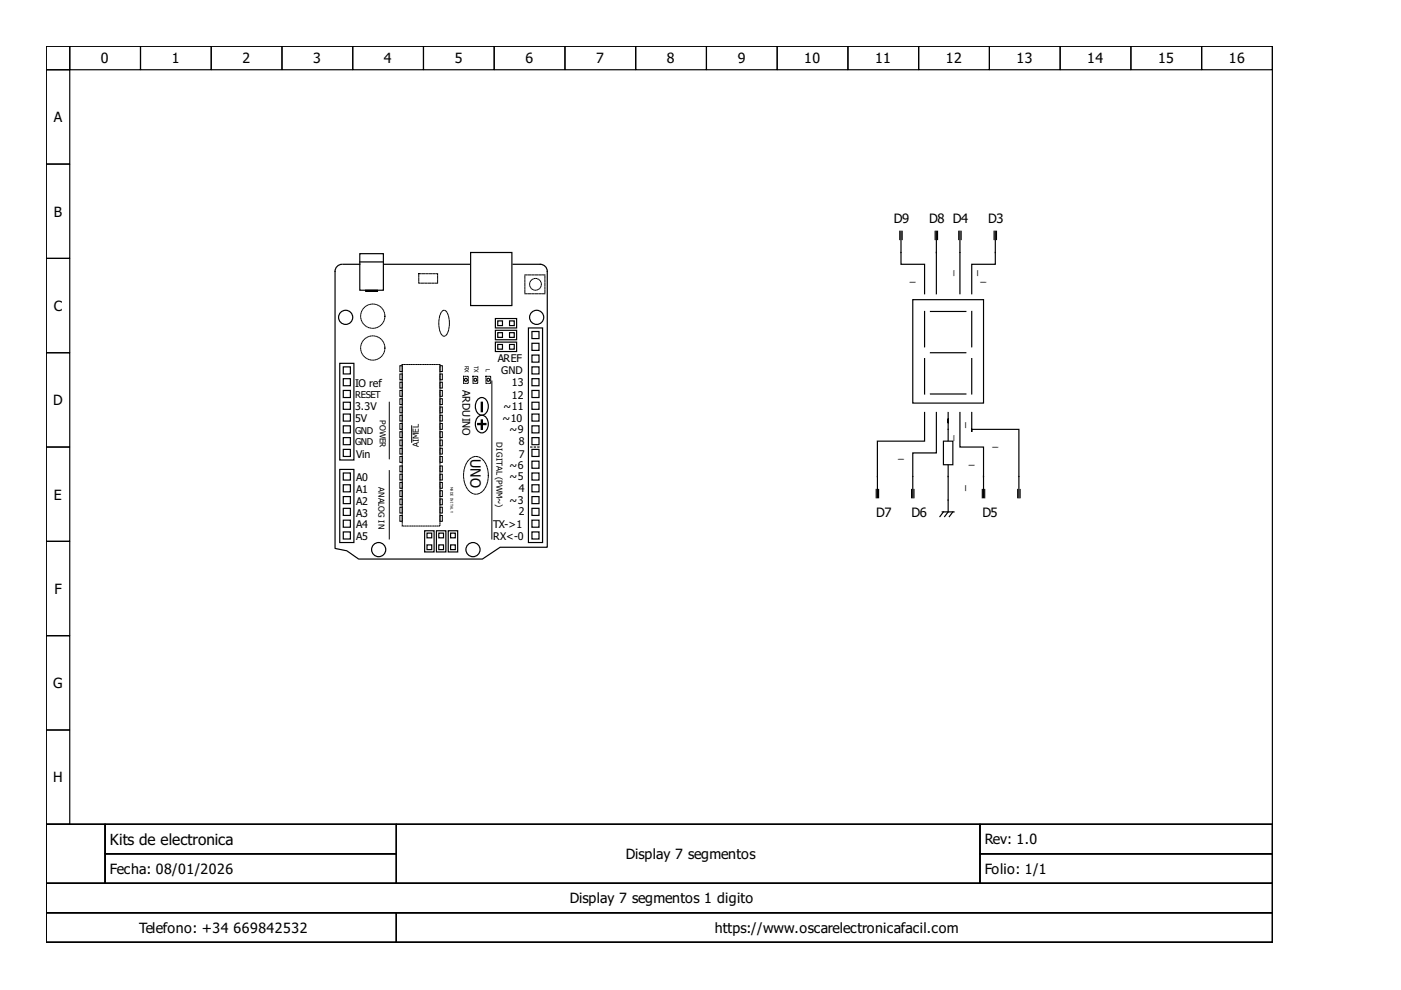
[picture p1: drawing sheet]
<svg xmlns="http://www.w3.org/2000/svg" width="297mm" height="210mm" viewBox="0 0 297 210" stroke-linecap="round" stroke-linejoin="round" font-family="sans-serif">
<g fill="none" stroke="#000" stroke-width=".25">
<path d="M9.8 9.8h260v165h-260zM9.8 9.8h5v5h-5zM9.8 14.8h5v20h-5zM14.8 9.8h15v5h-15zM29.8 9.8h15v5h-15zM44.8 9.8h15v5h-15zM59.8 9.8h15v5h-15zM74.8 9.8h15v5h-15zM89.8 9.8h15v5h-15zM104.8 9.8h15v5h-15zM119.8 9.8h15v5h-15zM134.8 9.8h15v5h-15z"/>
<path d="M149.8 9.8h15v5h-15zM164.8 9.8h15v5h-15zM179.8 9.8h15v5h-15zM194.8 9.8h15v5h-15zM209.8 9.8h15v5h-15zM224.8 9.8h15v5h-15zM239.8 9.8h15v5h-15zM254.8 9.8h15v5h-15zM9.8 34.8h5v20h-5zM9.8 54.8h5v20h-5zM72.5 56a1.5 1.5 0 0 0-1.5 1.5v58.8l2.5 .5 2.5 1.7h26.3l3.7-2.5h10v-58.5a1.5 1.5 0 0 0-1.5-1.5h-5.7M72.8 56h3.5"/>
<path d="M76.3 53.8h5v7.7h-5zM76.3 55.5h5M81.5 56h18M99.8 53.5h8.7v11.3h-8.7zM9.8 74.8h5v20h-5zM72 77h3v20.5h-3zM72.8 77.8h1.5v1.5h-1.5zM77.5 61.5h2.5v.3h-2.5zM105 70h4.5v2h-4.5zM105 67.5h4.5v2h-4.5zM105 72.5h4.5v2h-4.5zM105.5 70.5h1v1h-1z"/>
<path d="M105.5 73h1v1h-1zM105.5 68h1v1h-1zM108 68h1v1h-1zM108 70.5h1v1h-1zM108 73h1v1h-1zM112 69.5h3v45.5h-3zM112.8 72.8h1.5v1.5h-1.5zM112.8 75.3h1.5v1.5h-1.5zM112.8 70.3h1.5v1.5h-1.5zM112.8 77.8h1.5v1.5h-1.5zM193.5 63.5h15v22h-15zM196 66v7.5"/>
<path d="M196 76v7.5M197.3 66h7.5M197.3 74.8h7.5M206 66v7.5M206 76v7.5M9.8 94.8h5v20h-5zM72 99.5h3v15.5h-3zM72.8 85.3h1.5v1.5h-1.5zM72.8 82.8h1.5v1.5h-1.5zM72.8 87.8h1.5v1.5h-1.5zM72.8 80.3h1.5v1.5h-1.5zM72.8 92.8h1.5v1.5h-1.5z"/>
<path d="M72.8 95.3h1.5v1.5h-1.5zM72.8 90.3h1.5v1.5h-1.5zM101.3 89.8h1.7v.2h-1.7zM101.5 88.3a1.29 1.29 0 0 1 1.3-.1 1.29 1.29 0 0 1 .7 1.2 1.66 1.66 0 0 1-1.7 2.3 2.16 2.16 0 0 1-.3-3.4zM101.5 84.5a1.29 1.29 0 0 1 1.3 0 1.29 1.29 0 0 1 .7 1.2 1.66 1.66 0 0 1-1.7 2.3 2.16 2.16 0 0 1-.3-3.5zM102 89h.3v2h-.3zM102 85.3h.3v2h-.3zM112.8 97.8h1.5v1.5h-1.5zM112.8 95.3h1.5v1.5h-1.5zM112.8 92.8h1.5v1.5h-1.5zM112.8 87.8h1.5v1.5h-1.5zM112.8 90.3h1.5v1.5h-1.5z"/>
<path d="M112.8 80.3h1.5v1.5h-1.5zM112.8 85.3h1.5v1.5h-1.5zM112.8 82.8h1.5v1.5h-1.5zM197.3 83.5h7.5M201 91v10M9.8 114.8h5v20h-5zM72.8 102.8h1.5v1.5h-1.5zM72.8 107.8h1.5v1.5h-1.5zM72.8 110.3h1.5v1.5h-1.5zM72.8 105.3h1.5v1.5h-1.5zM72.8 100.3h1.5v1.5h-1.5zM72.8 112.8h1.5v1.5h-1.5z"/>
<path d="M90 112.5h2v4.5h-2zM90.5 115.5h1v1h-1zM90.5 113h1v1h-1zM92.5 112.5h2v4.5h-2zM93 115.5h1v1h-1zM93 113h1v1h-1zM95 112.5h2v4.5h-2zM95.5 113h1v1h-1zM95.5 115.5h1v1h-1zM112.8 102.8h1.5v1.5h-1.5zM112.8 105.3h1.5v1.5h-1.5zM112.8 100.3h1.5v1.5h-1.5z"/>
<path d="M112.8 110.3h1.5v1.5h-1.5zM112.8 112.8h1.5v1.5h-1.5zM112.8 107.8h1.5v1.5h-1.5zM9.8 134.8h5v20h-5zM9.8 154.8h5v20h-5zM9.8 174.8h260v25h-260zM9.8 174.8h12.5v12.5h-12.5zM22.3 174.8h61.7v6.2h-61.7zM84 174.8h123.8v12.5h-123.8zM207.8 174.8h62v6.2h-62zM9.8 187.3h260v6.2h-260zM9.8 193.5h74.2v6.3h-74.2z"/>
<path d="M22.3 181h61.7v6.3h-61.7zM84 193.5h185.8v6.3h-185.8zM207.8 181h62v6.3h-62z"/>
<circle cx="73.3" cy="67.3" r="1.5"/>
<circle cx="113.8" cy="67.3" r="1.5"/>
<circle cx="98.8" cy="80.5" r=".31"/>
<circle cx="100.8" cy="80.5" r=".31"/>
<circle cx="103.5" cy="80.5" r=".31"/>
<circle cx="80.3" cy="116.5" r="1.5"/>
<circle cx="100.3" cy="116.5" r="1.5"/>
</g>
<g fill="none" stroke="#000" stroke-width=".21">
<path d="M84.8 79.3h.5v1.2h-.5zM84.8 77.5h.5v1.3h-.5zM93.3 79.3h.5v1.2h-.5zM93.3 77.5h.5v1.3h-.5zM82.5 85.3v12M82.5 99.8v14.5M84.8 95h.5v1.3h-.5zM84.8 86.3h.5v1.2h-.5zM84.8 98.8h.5v1.2h-.5zM84.8 84.5h.5v1.3h-.5zM84.8 89.8h.5v1.2h-.5zM84.8 81h.5v1.3h-.5z"/>
<path d="M84.8 96.8h.5v1.2h-.5zM84.8 91.5h.5v1.3h-.5zM84.8 88h.5v1.3h-.5zM84.8 93.3h.5v1.2h-.5zM84.8 82.8h.5v1.2h-.5zM87.3 90.3v3.5M93.3 84.5h.5v1.3h-.5zM93.3 95h.5v1.3h-.5zM93.3 86.3h.5v1.2h-.5zM93.3 89.8h.5v1.2h-.5zM93.3 98.8h.5v1.2h-.5zM93.3 81h.5v1.3h-.5z"/>
<path d="M93.3 96.8h.5v1.2h-.5zM93.3 91.5h.5v1.3h-.5zM93.3 88h.5v1.3h-.5zM93.3 93.3h.5v1.2h-.5zM93.3 82.8h.5v1.2h-.5zM104.3 80.8v33.5M84.8 100.5h.5v1.3h-.5zM84.8 107.5h.5v1.3h-.5zM84.8 105.8h.5v1.2h-.5zM84.8 102.3h.5v1.2h-.5zM84.8 109.3h.5v1.2h-.5zM84.8 104h.5v1.3h-.5z"/>
<path d="M93.3 100.5h.5v1.3h-.5zM93.3 105.8h.5v1.2h-.5zM93.3 107.5h.5v1.3h-.5zM93.3 102.3h.5v1.2h-.5zM93.3 109.3h.5v1.2h-.5zM93.3 104h.5v1.3h-.5z"/>
</g>
<g fill="none" stroke="#000" stroke-width=".21" stroke-dasharray=".1 .2">
<path d="M85.3 77.3h8v34.2h-8zM98.3 79.8h1v1.5h-1zM100.3 79.8h1v1.5h-1zM103 79.8h1v1.5h-1z"/>
<circle cx="79" cy="73.8" r="2.57"/>
<circle cx="79" cy="67" r="2.57"/>
<circle cx="113.5" cy="60.3" r="1.25"/>
</g>
<path d="M112.5 94.8h2" fill="none" stroke="#000" stroke-width=".25" stroke-dasharray=".2 .5"/>
<path d="M88.8 58h4v2h-4zM111.3 58.3h4.2v4h-4.2zM93.9 65.9l.3-.1a2.59 2.59 0 0 1 1.1 2.7 2.59 2.59 0 0 1-1.1 2.8 2.59 2.59 0 0 1-1.2-2.8 3.8 3.8 0 0 1 .9-2.6zM99.4 97.5a2.15 2.15 0 0 1 3.7 1 5.2 5.2 0 0 1-1.2 6 2.17 2.17 0 0 1-3.2-1.5 5.4 5.4 0 0 1 .7-5.5z" fill="none" stroke="#000" stroke-width=".21" stroke-dasharray=".5 .2"/>
<path d="M200 93.5h2v5h-2z" fill-rule="evenodd" fill="#fff" stroke="#000" stroke-width=".25"/>
<g fill="none" stroke="#000" stroke-width=".25">
<path d="M190.8 49v1.8M191 49v7h5v6.3M191.3 49v1.8M198.3 49v1.8M198.5 49v13.3M198.8 49v1.8M203.3 49v1.8M203.5 49v13.3M203.8 49v1.8M210.8 49v1.8M211 49v7h-5v6.3M211.3 49v1.8"/>
<path d="M196 87.5v6h-10v12M198.5 87.5v8.5h-5v9.5M201 87.5v3.5M203.5 87.5v7.3h5v10.7M206 87.5v4.1v-.6h10v14.5M185.8 103.8v1.7M186.3 103.8v1.7M193.3 103.8v1.7M193.8 103.8v1.7M199.8 108.5h2.5M200 108.5l-.7 1M201 101v7.5l-.7 1"/>
<path d="M202 108.5l-.7 1M208.3 103.8v1.7M208.8 103.8v1.7M215.8 103.8v1.7M216.3 103.8v1.7"/>
</g>
<text font-size="3.2" x="23.3" y="179.2">Kits de electronica</text>
<g font-size="3">
<text x="21.4" y="13.4">0</text>
<text x="36.4" y="13.4">1</text>
<text x="51.4" y="13.4">2</text>
<text x="66.4" y="13.4">3</text>
<text x="81.4" y="13.4">4</text>
<text x="96.4" y="13.4">5</text>
<text x="111.4" y="13.4">6</text>
<text x="126.4" y="13.4">7</text>
<text x="141.4" y="13.4">8</text>
<text x="156.4" y="13.4">9</text>
<text x="170.5" y="13.4">10</text>
<text x="185.5" y="13.4">11</text>
<text x="200.5" y="13.4">12</text>
<text x="215.5" y="13.4">13</text>
<text x="230.5" y="13.4">14</text>
<text x="245.5" y="13.4">15</text>
<text x="260.5" y="13.4">16</text>
<text x="11.4" y="25.9">A</text>
<text x="11.4" y="45.9">B</text>
<text x="11.4" y="65.9">C</text>
<text x="11.3" y="85.9">D</text>
<text x="99.8" y="97.3" transform="rotate(90 99.8 97.3)">UNO</text>
<text x="11.4" y="105.9">E</text>
<text x="11.5" y="125.9">F</text>
<text x="11.3" y="145.9">G</text>
<text x="11.3" y="165.9">H</text>
<text x="208.8" y="179">Rev: 1.0</text>
<text x="23.3" y="185.3">Fecha: 08/01/2026</text>
<text x="132.7" y="182.2">Display 7 segmentos</text>
<text x="208.8" y="185.3">Folio: 1/1</text>
<text x="120.8" y="191.5">Display 7 segmentos 1 digito</text>
<text x="29.5" y="197.8">Telefono: +34</text>
<text x="49.5" y="197.8">669842532</text>
<text x="151.5" y="197.8">https://www.oscarelectronicafacil.com</text>
</g>
<g font-size="2.7">
<text x="189.5" y="47.3">D9</text>
<text x="197" y="47.3">D8 D4</text>
<text x="209.5" y="47.3">D3</text>
<text x="185.8" y="109.7">D7</text>
<text x="193.3" y="109.7">D6</text>
<text x="208.3" y="109.7">D5</text>
</g>
<g font-size="2.2">
<text x="192.9" y="59.5">_</text>
<text x="202" y="58.5" transform="rotate(-90 202 58.5)">_</text>
<text x="207" y="58.5" transform="rotate(-90 207 58.5)">_</text>
<text x="207.9" y="59.5">_</text>
<text x="105.5" y="76.8">AREF</text>
<text x="75.3" y="82">IO ref</text>
<text x="98" y="82.8" transform="rotate(90 98 82.8)">ARDUINO</text>
<text x="106.3" y="79.3">GND</text>
<text x="108.5" y="81.8">13</text>
<text x="75.3" y="87">3.3V</text>
<text x="75.3" y="89.5">5V</text>
<text x="106.5" y="89.5">~10</text>
<text x="106.8" y="87">~11</text>
<text x="108.5" y="84.5">12</text>
<text x="108" y="91.8">~9</text>
<text x="110" y="94.3">8</text>
<text x="202" y="93.5" transform="rotate(-90 202 93.5)">_</text>
<text x="204.5" y="90.8" transform="rotate(-90 204.5 90.8)">_</text>
<text x="210.4" y="94.5">_</text>
<text x="75.5" y="97">Vin</text>
<text x="108" y="101.8">~5</text>
<text x="108" y="99.5">~6</text>
<text x="110" y="97">7</text>
<text x="190.4" y="97">_</text>
<text x="205.4" y="98.3">_</text>
<text x="75.5" y="102">A0</text>
<text x="75.5" y="107">A2</text>
<text x="75.5" y="104.5">A1</text>
<text x="108" y="106.8">~3</text>
<text x="110" y="104.3">4</text>
<text x="204.5" y="104.2" transform="rotate(-90 204.5 104.2)">_</text>
<text x="75.5" y="112">A4</text>
<text x="75.5" y="109.5">A3</text>
<text x="104.5" y="112">TX-&gt;1</text>
<text x="110" y="109.3">2</text>
<text x="75.5" y="114.5">A5</text>
<text x="104.5" y="114.5">RX&lt;-0</text>
</g>
<g font-size="2">
<text x="75.3" y="84.3">RESET</text>
<text x="75.3" y="92">GND</text>
<text x="75.3" y="94.3">GND</text>
</g>
<g font-size="1.7">
<text x="80.5" y="89" transform="rotate(90 80.5 89)">POWER</text>
<text x="88.8" y="94.8" transform="rotate(-90 88.8 94.8)">AIMEL</text>
<text x="105.3" y="93.8" transform="rotate(90 105.3 93.8)">DIGITAL (PWM~)</text>
<text x="80.3" y="103.3" transform="rotate(90 80.3 103.3)">ANALOG IN</text>
</g>
<g font-size="1.2">
<text x="98.5" y="77.5" transform="rotate(90 98.5 77.5)">RX</text>
<text x="100.5" y="77.5" transform="rotate(90 100.5 77.5)">TX</text>
<text x="103" y="78.3" transform="rotate(90 103 78.3)">L</text>
</g>
<text font-size=".7" x="95.5" y="103.3" transform="rotate(90 95.5 103.3)">MADE IN ITALY</text>
</svg>
